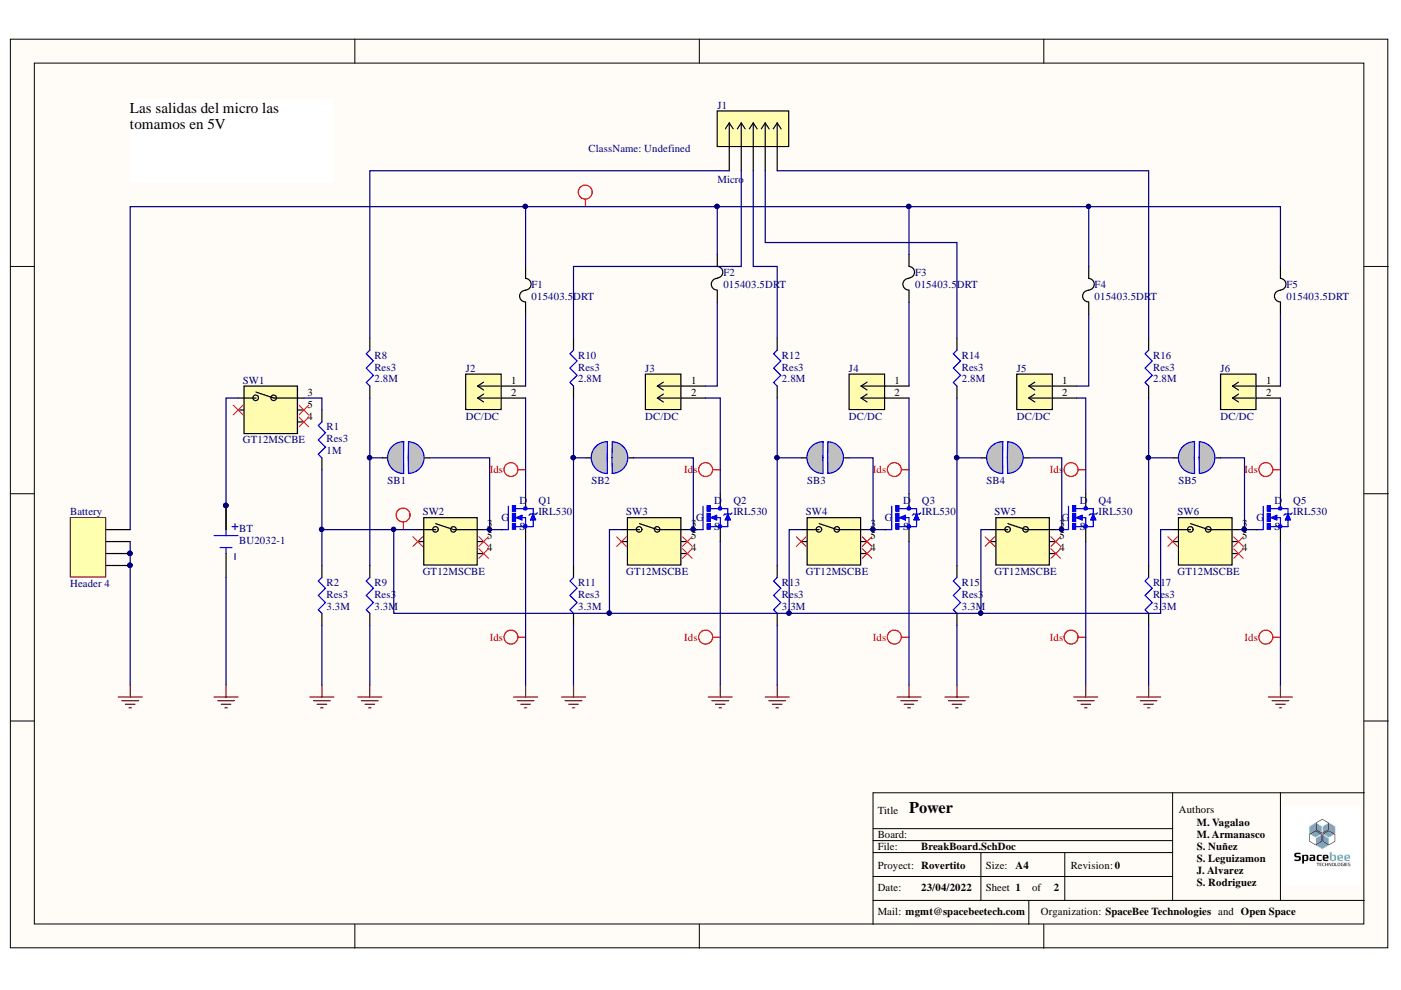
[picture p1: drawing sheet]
# Altium project BreakBoard_Project.PrjPcb
1 sheet, 41 parts. Net scope: global (net labels, ports and power ports of the same name join across sheets).
Board file: BreakBoard_bigger.PcbDoc

## Sheet BreakBoard.SchDoc: Power
size A4; CompanyName: SpaceBee Technologies; Organization: Open Space; Address1: Argentina; DocumentNumber: 1; Revision: 0; SheetNumber: 1; SheetTotal: 2; Proyect: Rovertito; Mail: mgmt@spacebeetech.com

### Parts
Battery  Header 4  [292132-4_TYC]
BT  BU2032-1  [BAT_BU2032-1]
F1  015403.5DRT  [FUSE_Bourns]
F2  015403.5DRT  [FUSE_Bourns]
F3  015403.5DRT  [FUSE_Bourns]
F4  015403.5DRT  [FUSE_Bourns]
F5  015403.5DRT  [FUSE_Bourns]
J1  Micro  [MOLEX_532610571]
J2  DC/DC  [CON_1054302102_MOL]
J3  DC/DC  [CON_1054302102_MOL]
J4  DC/DC  [CON_1054302102_MOL]
J5  DC/DC  [CON_1054302102_MOL]
J6  DC/DC  [CON_1054302102_MOL]
Q1  IRL530  [IRL530NSTRLPBF_INF]
Q2  IRL530  [IRL530NSTRLPBF_INF]
Q3  IRL530  [IRL530NSTRLPBF_INF]
Q4  IRL530  [IRL530NSTRLPBF_INF]
Q5  IRL530  [IRL530NSTRLPBF_INF]
R1  Res3  value 1M  [J1-0603]
R2  Res3  value 3.3M  [J1-0603]
R8  Res3  value 2.8M  [RESC2012X60N]
R9  Res3  value 3.3M  [J1-0603]
R10  Res3  value 2.8M  [RESC2012X60N]
R11  Res3  value 3.3M  [J1-0603]
R12  Res3  value 2.8M  [RESC2012X60N]
R13  Res3  value 3.3M  [J1-0603]
R14  Res3  value 2.8M  [RESC2012X60N]
R15  Res3  value 3.3M  [J1-0603]
R16  Res3  value 2.8M  [RESC2012X60N]
R17  Res3  value 3.3M  [J1-0603]
SB1  SolderBridge  [PCBComponent_1]  (value not drawn)
SB2  SolderBridge  [PCBComponent_1]  (value not drawn)
SB3  SolderBridge  [PCBComponent_1]  (value not drawn)
SB4  SolderBridge  [PCBComponent_1]  (value not drawn)
SB5  SolderBridge  [PCBComponent_1]  (value not drawn)
SW1  GT12MSCBE  [SW5_GT12MSCBE_CNK]
SW2  GT12MSCBE  [SW5_GT12MSCBE_CNK]
SW3  GT12MSCBE  [SW5_GT12MSCBE_CNK]
SW4  GT12MSCBE  [SW5_GT12MSCBE_CNK]
SW5  GT12MSCBE  [SW5_GT12MSCBE_CNK]
SW6  GT12MSCBE  [SW5_GT12MSCBE_CNK]

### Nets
GND: Battery.1 Battery.2 Battery.3 BT.NEG Q1.3(S) Q2.3(S) Q3.3(S) Q4.3(S) Q5.3(S) R2.1 R9.1 R11.1 R13.1 R15.1 R17.1
NetBattery_4: Battery.4 F1.2 F2.2 F3.2 F4.2 F5.2
NetBT_S1+: BT.S1+(POS) BT.S2+(POS) SW1.1
NetF1_1: F1.1 J2.1
NetF2_1: F2.1 J3.1
NetF3_1: F3.1 J4.1
NetF4_1: F4.1 J5.1
NetF5_1: F5.1 J6.1
NetJ1_1: J1.1 R16.2
NetJ1_2: J1.2 R14.2
NetJ1_3: J1.3 R12.2
NetJ1_4: J1.4 R10.2
NetJ1_5: J1.5 R8.2
NetJ2_2: J2.2 Q1.2(D)
NetJ3_2: J3.2 Q2.2(D)
NetJ4_2: J4.2 Q3.2(D)
NetJ5_2: J5.2 Q4.2(D)
NetJ6_2: J6.2 Q5.2(D)
NetQ1_1: Q1.1(G) SB1.0 SW2.3
NetQ2_1: Q2.1(G) SB2.0 SW3.3
NetQ3_1: Q3.1(G) SB3.0 SW4.3
NetQ4_1: Q4.1(G) SB4.0 SW5.3
NetQ5_1: Q5.1(G) SB5.0 SW6.3
NetR1_1: R1.1 R2.2 SW2.1 SW3.1 SW4.1 SW5.1 SW6.1
NetR1_2: R1.2 SW1.3
NetR8_1: R8.1 R9.2 SB1.1
NetR10_1: R10.1 R11.2 SB2.1
NetR12_1: R12.1 R13.2 SB3.1
NetR14_1: R14.1 R15.2 SB4.1
NetR16_1: R16.1 R17.2 SB5.1

Not connected (* = marked no-connect by the designer): SW1 2* 4* 5(6)*; SW2 2* 4* 5(6)*; SW3 2* 4* 5(6)*; SW4 2* 4* 5(6)*; SW5 2* 4* 5(6)*; SW6 2* 4* 5(6)*

### Layout directives
net class Ids; rule Width Constraint [Pref Width = 22mil    Min Width = 22mil    Max Width = 22mil]: NetBattery_4
net class Undefined; rule Width Constraint [Pref Width = 22mil    Min Width = 22mil    Max Width = 22mil]; rule Clearance Constraint [Clearance = 0.6mil]: GND, NetF1_1, NetF2_1, NetF3_1, NetF4_1, NetF5_1, NetJ2_2, NetJ3_2, NetJ4_2, NetJ5_2, NetJ6_2

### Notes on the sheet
- Las salidas del micro las tomamos en 5V
- (near J1) - CAMBIAR J1, PUSE UNO PARA DEMASIADA CORRIENTE Y NO ES EL CASO
  - VER SI ES FACTIBLE INCREMENTAR EL TAMAÑO DE LA PLACA A LO ACTUAL O NO
